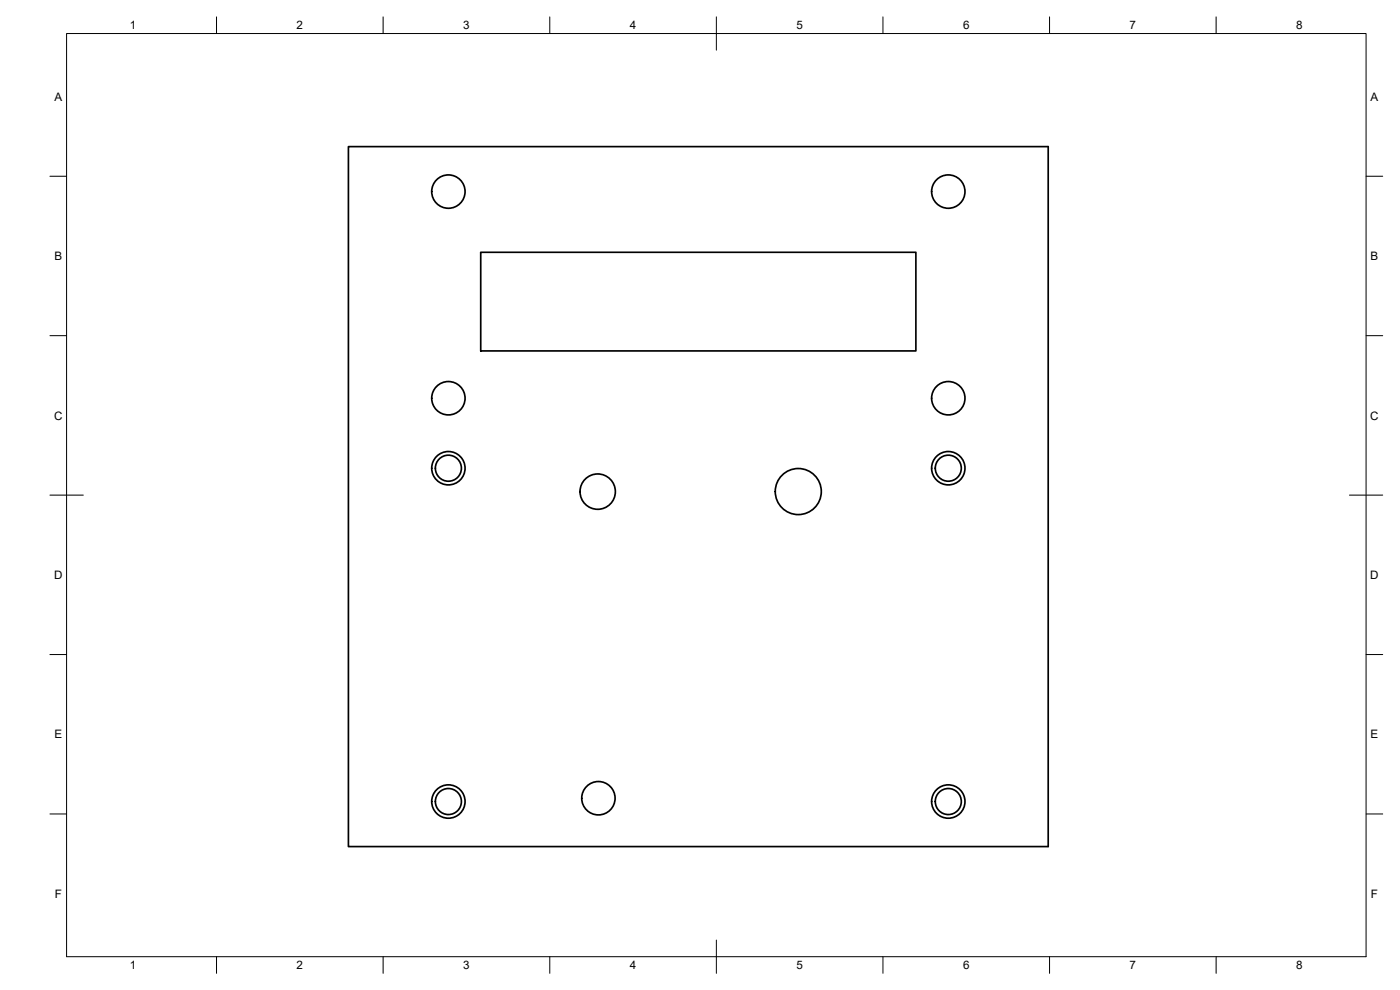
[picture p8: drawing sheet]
<svg xmlns="http://www.w3.org/2000/svg" width="420mm" height="297mm" viewBox="0 0 420 297" stroke-linecap="round" stroke-linejoin="round" font-family="sans-serif">
<!-- layer: Visible -->
<g fill="none" stroke="#000" stroke-width=".51">
<path d="M104.6 44h210v210h-210zM144.3 75.7h130.6v29.6h-130.6z"/>
<circle cx="134.6" cy="57.5" r="5"/>
<circle cx="284.6" cy="57.5" r="5"/>
<circle cx="134.6" cy="119.5" r="5"/>
<circle cx="284.6" cy="119.5" r="5"/>
<circle cx="134.6" cy="140.5" r="3.9"/>
<circle cx="134.6" cy="140.5" r="5"/>
<circle cx="179.4" cy="147.5" r="5.3"/>
<circle cx="239.6" cy="147.5" r="6.9"/>
<circle cx="284.6" cy="140.5" r="3.9"/>
<circle cx="284.6" cy="140.5" r="5"/>
<circle cx="179.6" cy="239.5" r="5"/>
<circle cx="134.6" cy="240.5" r="3.9"/>
<circle cx="134.6" cy="240.5" r="5"/>
<circle cx="284.6" cy="240.5" r="3.9"/>
<circle cx="284.6" cy="240.5" r="5"/>
</g>
<!-- layer: BORDER -->
<g fill="none" stroke="#000" stroke-width=".3">
<path d="M20 10.1h390v276.9h-390zM65 5.1v5M115 5.1v5M165 5.1v5M215 5.1v10M265 5.1v5M315 5.1v5M365 5.1v5M15 52.9h5M410 52.9h5M15 100.7h5M410 100.7h5"/>
<path d="M15 148.6h10M405 148.6h10M15 196.4h5M410 196.4h5M15 244.2h5M410 244.2h5M65 287v5M115 287v5M165 287v5M215 282.1v9.9M265 287v5M315 287v5"/>
<path d="M365 287v5"/>
</g>
<g font-size="3.5">
<text x="39" y="8.8">1</text>
<text x="89" y="8.8">2</text>
<text x="139" y="8.8">3</text>
<text x="189" y="8.8">4</text>
<text x="239" y="8.8">5</text>
<text x="289" y="8.8">6</text>
<text x="339" y="8.8">7</text>
<text x="389" y="8.8">8</text>
<text x="16.3" y="30.2">A</text>
<text x="411.3" y="30.2">A</text>
<text x="16.3" y="78">B</text>
<text x="411.3" y="78">B</text>
<text x="16.2" y="125.9">C</text>
<text x="411.2" y="125.9">C</text>
<text x="16.2" y="173.7">D</text>
<text x="411.2" y="173.7">D</text>
<text x="16.3" y="221.6">E</text>
<text x="411.3" y="221.6">E</text>
<text x="16.4" y="269.4">F</text>
<text x="411.4" y="269.4">F</text>
<text x="39" y="290.8">1</text>
<text x="89" y="290.8">2</text>
<text x="139" y="290.8">3</text>
<text x="189" y="290.8">4</text>
<text x="239" y="290.8">5</text>
<text x="289" y="290.8">6</text>
<text x="339" y="290.8">7</text>
<text x="389" y="290.8">8</text>
</g>
</svg>
